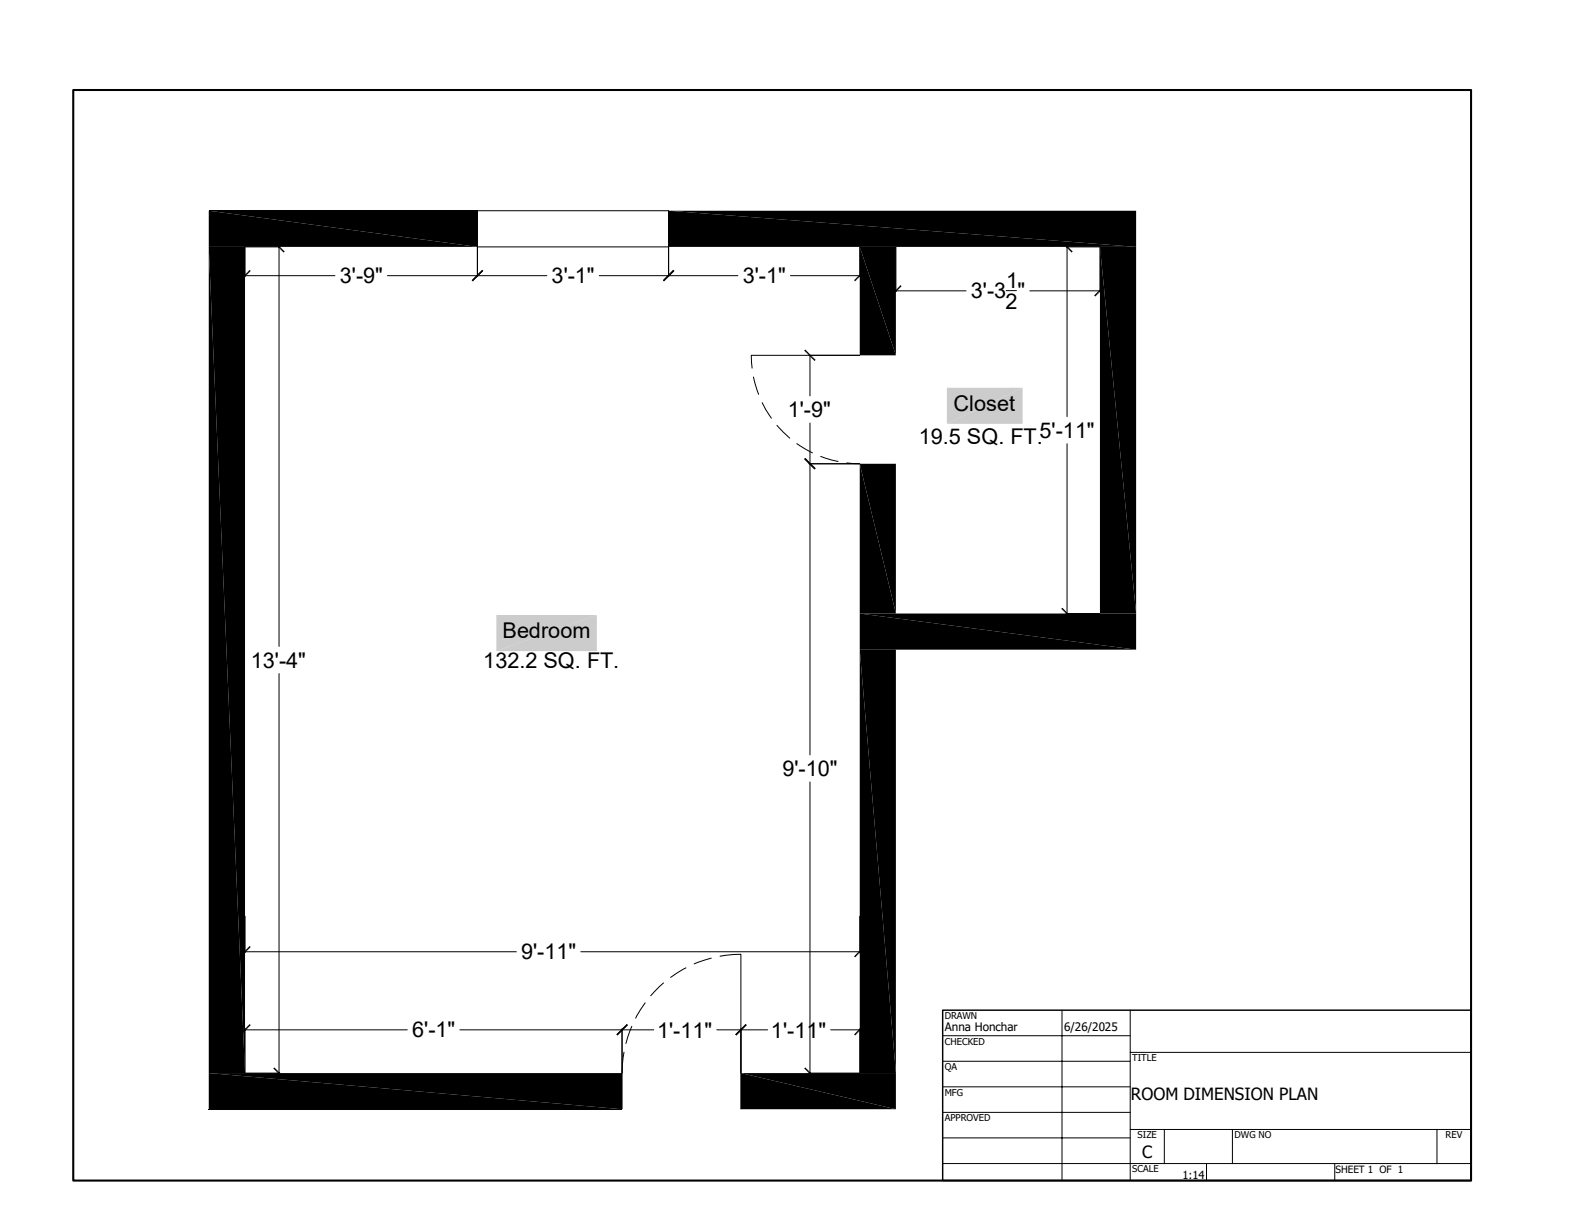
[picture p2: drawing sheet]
<svg xmlns="http://www.w3.org/2000/svg" width="559mm" height="432mm" viewBox="0 0 559 432" stroke-linecap="round" stroke-linejoin="round" font-family="sans-serif">
<path d="M302 74h.1" fill="none" stroke="#fff" stroke-width=".35"/>
<g fill="none" stroke="#000" stroke-width=".35">
<path d="M73.3 74h94.4M167.7 74h67.1v12.7h-67.1zM167.7 74.1v23.1M234.8 74.1v23.1M86.1 86.8v10.4M86.1 96.9h31.5M86.2 86.7h12.1M98 86.7v140.4M136.1 96.9h56M210.5 96.9h48.7M277.6 96.9h24.4M302 86.8v10.4"/>
<path d="M314.7 86.8v15.7M374.4 86.7h11.8M374.8 86.7v59.7M386.3 86.8v15.7M314.7 102.2h24.6M353.4 102.1h3.6M361.7 102.2h24.6M264.6 132.5l1.8 6.1M302 124.8h-38.1l.3 4.5M267.7 141.5l3.2 5.4M272.9 149.4l4.5 4.5M279.9 155.9l5.4 3.2"/>
<path d="M374.8 155.9v59.7M284.1 162.9h17.7M284.5 162.9v102.3M288.2 160.4l6.1 1.7M297.5 162.6l4.5 .3M374.4 215.6h11.8M98 236.6v140.4M284.5 274.7v102.3M86.1 321.9v12.8M86.1 334.4h95.3M204 334.4h98M249.8 336.6l-6 2.1"/>
<path d="M252.9 336l7.3-.7v41.7M302 321.9v12.8M226.6 352.3l-3.3 5.4M233 345.4l-4.4 4.4M240.9 340.1l-5.4 3.3M86.1 361.5v15.4M86.1 361.8h56.9M86.2 377h12.1M161.5 361.8h68.1M218.5 361.5v28.1M219.2 369.7l-.7 7.3M221.9 360.6l-2.1 6"/>
<path d="M251.8 361.8h17.8M260.2 361.5v28.1M284.1 377h17.7M291.8 361.8h10.2M302 361.5v15.4M73.3 389.7h145.2"/>
</g>
<g fill="#000">
<path d="M73.3 74l94.4 12.7h-94.4zM73.3 74h94.4v12.7zM234.8 74l164.2 12.7h-164.2zM234.8 74h164.2v12.7zM73.3 86.7l12.8 290.3h-12.8zM73.3 86.7h12.8v290.3zM87.7 94.8l-3.2 4-.5-.3zM87.7 94.8l.4 .4-3.6 3.6zM96 85.1l4 3.2-.4 .4zM96 85.1l.4-.4 3.6 3.6zM165.7 98.5l3.6-3.7-3.2 4zM169.3 94.8l.4 .4-3.6 3.6z"/>
<path d="M236.4 94.8l-3.2 4-.4-.3zM236.4 94.8l.5 .4-3.7 3.6zM303.6 94.8l-3.2 4-.4-.3zM303.6 94.8l.4 .4-3.6 3.6zM302 86.7l12.7 38.1h-12.7zM302 86.7h12.7v38.1zM372.7 85.1l4.1 3.2-.4 .4zM372.7 85.1l.4-.4 3.7 3.6zM386.3 86.7l12.7 128.9h-12.7zM386.3 86.7h12.7v128.9zM316.3 100.2l-3.2 4-.4-.4zM316.3 100.2l.4 .3-3.6 3.7z"/>
<path d="M384.3 103.8l3.6-3.6-3.2 4zM387.9 100.2l.4 .3-3.6 3.7zM282.4 161.3l4.1 3.2-.4 .4zM282.8 160.9l3.7 3.6-4.1-3.2zM302 162.9l12.7 52.7h-12.7zM302 162.9h12.7v52.7zM302 215.6l97 12.7h-97zM302 215.6h97v12.7zM372.7 213.9l4.1 3.3-.4 .4zM373.1 213.5l3.7 3.7-4.1-3.3zM302 228.3l12.7 148.7h-12.7zM302 228.3h12.7v148.7z"/>
<path d="M87.7 332.4l-3.2 4-.5-.4zM87.7 332.4l.4 .3-3.6 3.7zM303.6 332.4l-3.2 4-.4-.4zM303.6 332.4l.4 .3-3.6 3.7zM87.7 359.8l-3.2 4-.5-.4zM220.1 359.8l-3.2 4-.4-.4zM261.9 359.8l-3.3 4-.4-.4zM73.3 377l145.2 12.7h-145.2zM73.3 377h145.2v12.7zM87.7 359.8l.4 .4-3.6 3.6zM96 375.4l4 3.2-.4 .4zM96 375.4l.4-.4 3.6 3.6z"/>
<path d="M220.1 359.8l.4 .4-3.6 3.6zM261.9 359.8l.4 .4-3.7 3.6zM260.2 377l54.5 12.7h-54.5zM260.2 377h54.5v12.7zM282.4 375.4l4.1 3.2-.4 .4zM282.8 375l3.7 3.6-4.1-3.2zM303.6 359.8l-3.2 4-.4-.4zM303.6 359.8l.4 .4-3.6 3.6z"/>
</g>
<g fill="#ccc">
<path d="M174.3 216.1h35.3l-35.3 12.7z"/>
<path d="M174.3 228.8l35.3-12.7v12.7z"/>
<path d="M332.6 136.2h26.6l-26.6 12.7z"/>
<path d="M332.6 148.9l26.6-12.7v12.7z"/>
</g>
<g fill="none" stroke="#000" stroke-width=".35">
<path d="M25.7 31.6h491v383.2h-491zM284.1 124.8h17.7M284.5 124.8v14.3M284.5 148.6v14.3M284.1 162.9h17.7M373 354.9v59.9M397 354.9v59.9M331.1 372.9h65.9M331.1 363.9h65.9M397 369.7h119.7M331.1 399.8h65.9M331.1 390.8h65.9"/>
<path d="M331.1 381.8h65.9M397 396.8h119.7M408.9 396.8v12M432.9 396.8v12M504.7 396.8v12M331.1 408.8h185.6M423.8 408.8v6M468.8 408.8v6"/>
</g>
<path d="M282.4 123.2l4.1 3.2-.4 .4zM282.4 123.2l.4-.4 3.7 3.6zM282.4 161.3l4.1 3.2-.4 .4zM282.8 160.9l3.7 3.6-4.1-3.2z" fill="#000"/>
<path d="M25.7 31.6h491v383.2h-491z" fill="none" stroke="#000" stroke-width=".72"/>
<path d="M331.1 354.9h185.6v59.9h-185.6z" fill="none" stroke="#000" stroke-width=".51"/>
<g font-size="7.6">
<text x="119.3" y="99.5">3'-9&quot;</text>
<text x="193.7" y="99.5">3'-1&quot;</text>
<text x="260.9" y="99.5">3'-1&quot;</text>
<text x="353.4" y="101.2">1</text>
<text x="341" y="104.9">3'-3 &quot;</text>
<text x="353.2" y="108.5">2</text>
<text x="276.6" y="146.6">1'-9&quot;</text>
<text x="334.9" y="144.4">Closet</text>
<text x="365.1" y="153.8">5'-11&quot;</text>
<text x="322.7" y="156">19.5 SQ. FT.</text>
<text x="176.5" y="224.2">Bedroom</text>
<text x="88.1" y="234.6">13'-4&quot;</text>
<text x="169.8" y="234.9">132.2 SQ. FT.</text>
<text x="274.8" y="272.7">9'-10&quot;</text>
<text x="183" y="337.1">9'-11&quot;</text>
<text x="144.7" y="364.5">6'-1&quot;</text>
<text x="230.8" y="364.5">1'-11&quot;</text>
<text x="270.8" y="364.5">1'-11&quot;</text>
</g>
<g font-size="5.9">
<text x="397.2" y="386.5">ROOM DIMENSION PLAN</text>
<text x="401.1" y="406.7">C</text>
</g>
<g font-size="4.1">
<text x="331.8" y="362.3">Anna Honchar</text>
<text x="373.7" y="362.3">6/26/2025</text>
</g>
<text font-size="3.9" x="415.3" y="414.1">1:14</text>
<text font-size="3.5" x="469.1" y="412">SHEET 1 OF 1</text>
<g font-size="3.3">
<text x="331.8" y="358">DRAWN</text>
<text x="331.8" y="367">CHECKED</text>
<text x="331.8" y="376">QA</text>
<text x="397.7" y="372.9">TITLE</text>
<text x="331.8" y="385">MFG</text>
<text x="331.8" y="394">APPROVED</text>
<text x="399.5" y="399.9">SIZE</text>
<text x="433.6" y="399.9">DWG NO</text>
<text x="507.7" y="399.9">REV</text>
<text x="397.7" y="411.9">SCALE</text>
</g>
</svg>
